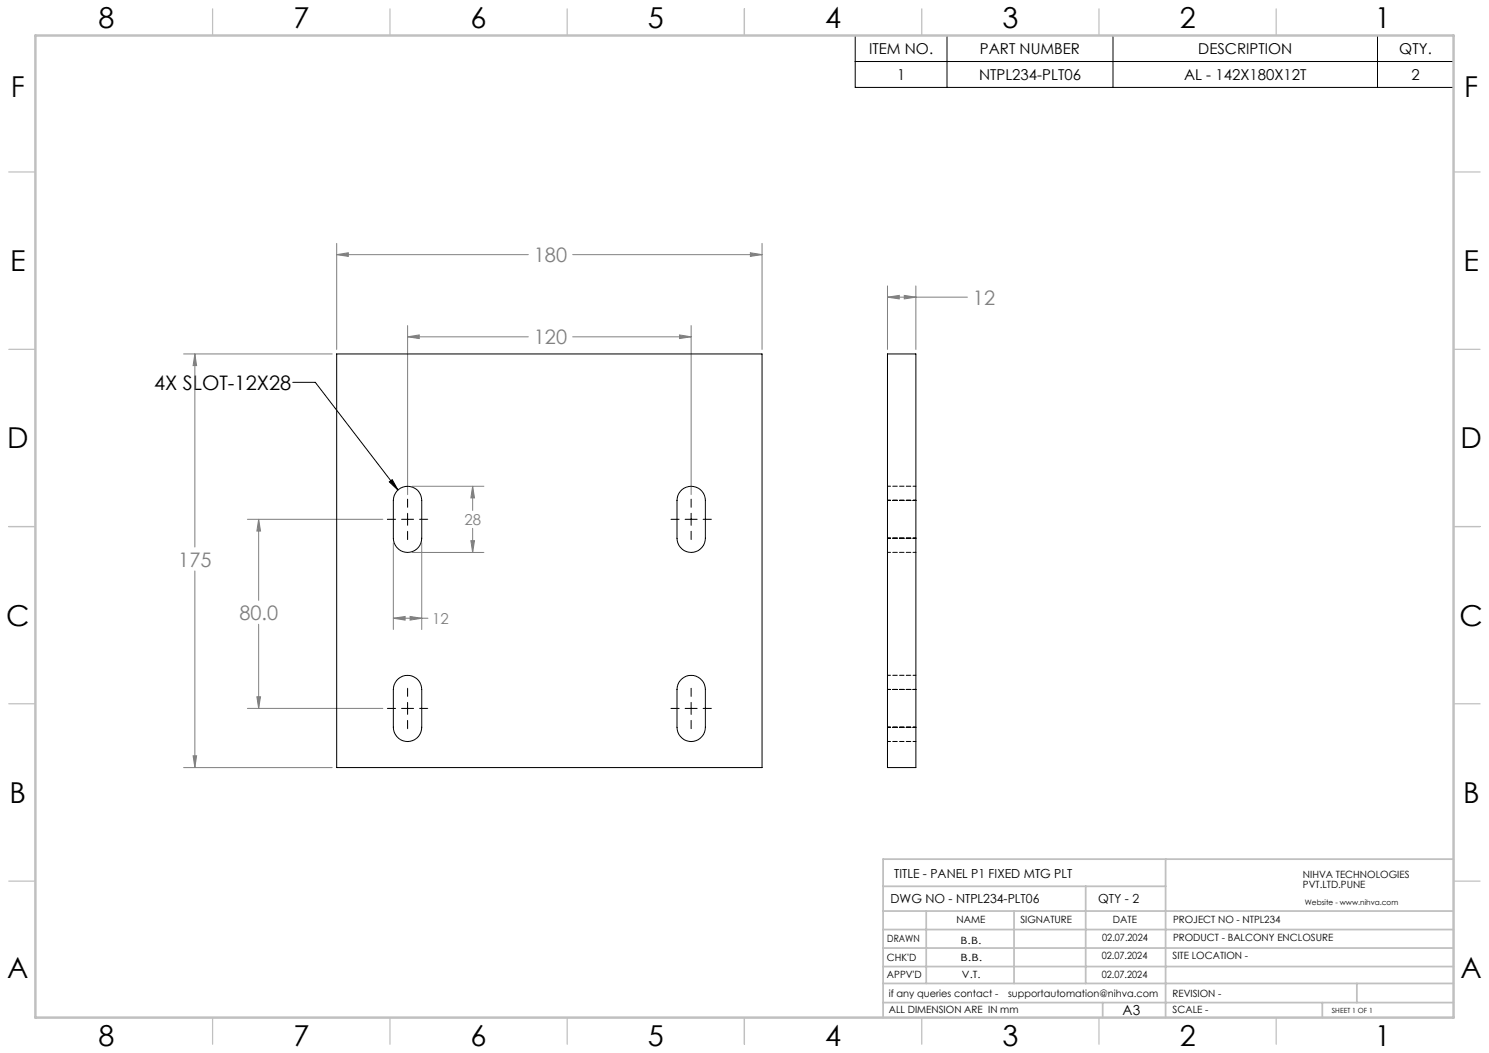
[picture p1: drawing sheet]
<svg xmlns="http://www.w3.org/2000/svg" width="420mm" height="297mm" viewBox="0 0 420 297" stroke-linecap="round" stroke-linejoin="round" font-family="sans-serif">
<g fill="none" stroke="#000" stroke-width=".28">
<path d="M241.2 10h168.8v14.7h-168.8zM241.2 17.4h168.8M267.1 10v14.7M313.9 10v14.7M388.5 10v14.7M82.6 107.8h6.3l23.4 30.4M109.8 135.9l.8-.6 1.7 2.9zM109.3 146.5h2.3M113.3 146.5h3.4M115 140.8v2.3M115 144.8v3.4M115 149.9v2.3"/>
<path d="M118.4 146.5h2.2M189.3 146.5h2.3M193.3 146.5h3.3M194.9 140.8v2.3M194.9 144.8v3.4M194.9 149.9v2.3M198.3 146.5h2.4M109.3 199.8h2.3M113.3 199.8h3.4M115 194.1v2.3M115 198.1v3.4M118.4 199.8h2.2"/>
<path d="M189.3 199.8h2.3M193.3 199.8h3.3M194.9 194.1v2.3M194.9 198.1v3.4M198.3 199.8h2.4M115 203.2v2.3M194.9 203.2v2.3"/>
</g>
<g fill="none" stroke="#808080" stroke-width=".28">
<path d="M95 71.8l3.2-.5v1zM95 68.6v30M95 71.8h54M161.5 71.8h53.4M211.7 71.3l3.2 .5-3.2 .5zM214.9 68.6v30M51.8 99.8h41.9M55 99.8l.5 3.3h-1zM55 99.8v54.5M115 95l3.3-.5v1zM115 91.8v47.7M115 95h34"/>
<path d="M161.5 95h33.4M191.7 94.5l3.2 .5-3.2 .5zM194.9 91.8v47.7M250.3 83.8l3.3-.5v1zM250.3 80.6v18M250.3 83.8h22.6M255.1 83.3l3.2 .5-3.2 .5zM258.3 80.6v18M116.2 137.2h20.3M133.3 137.2l.5 3.2h-1zM133.3 137.2v6.8M69.8 146.5h38.2"/>
<path d="M73 146.5l.5 3.3h-1zM73 146.5v22.8M110.9 153.1v24.4M116.2 155.8h20.3M119 153.1v24.4M132.8 152.5h1l-.5 3.3zM133.3 149v6.8M55 161v55.5M73 176.1v23.7M110.9 174.4l3.4-.5v1zM110.9 174.4h9.8M115.7 173.9l3.3 .5-3.3 .5z"/>
<path d="M69.8 199.8h38.2M72.5 196.5h1l-.5 3.3zM51.8 216.5h41.9M54.5 213.2h1l-.5 3.3z"/>
</g>
<g fill="none" stroke="#c0c0c0" stroke-width=".35">
<path d="M60 2.5v7.5M110 2.5v7.5M160 2.5v7.5M210 2.5v7.5M260 2.5v7.5M310 2.5v7.5M360 2.5v7.5M2.5 48.5h7.5M410 48.5h7.5M2.5 98.5h7.5M410 98.5h7.5M2.5 148.5h7.5"/>
<path d="M410 148.5h7.5M2.5 198.5h7.5M410 198.5h7.5M2.5 248.5h7.5M410 248.5h7.5M60 287v7.5M110 287v7.5M160 287v7.5M210 287v7.5M260 287v7.5M310 287v7.5M360 287v7.5"/>
</g>
<g fill="none" stroke="#c0c0c0" stroke-width=".5">
<path d="M249.1 257h160.9M249.1 250h79.7M261.3 257v20.4M286 257v20.4M306.2 250v27.4M328.8 242.3v44.7M410 242.3h-160.9v44.7M249.1 272.6h160.9M249.1 267.4h160.9M249.1 262.2h160.9M249.1 277.4h160.9M382.7 277.4v5.4"/>
<path d="M249.1 282.8h160.9M311 282.8v4.2M373 282.8v4.2"/>
</g>
<path d="M10 10h400v277h-400z" fill="none" stroke="#c0c0c0" stroke-width=".7"/>
<path d="M109.8 135.9l.8-.6 1.7 2.9z" fill="#000"/>
<g fill="#808080">
<path d="M211.7 71.3l3.2 .5-3.2 .5zM95 71.8l3.2-.5v1zM55 99.8l.5 3.3h-1zM54.5 213.2h1l-.5 3.3zM115 95l3.3-.5v1zM191.7 94.5l3.2 .5-3.2 .5zM73 146.5l.5 3.3h-1zM72.5 196.5h1l-.5 3.3zM250.3 83.8l3.3-.5v1zM255.1 83.3l3.2 .5-3.2 .5z"/>
<path d="M115.7 173.9l3.3 .5-3.3 .5zM110.9 174.4l3.4-.5v1zM133.3 137.2l.5 3.2h-1zM132.8 152.5h1l-.5 3.3z"/>
</g>
<path d="M95 99.8h119.9v116.7h-119.9zM250.3 99.8h8v116.7h-8zM111.9 138.6a4 4 0 0 1 4.4-1.2 4 4 0 0 1 2.7 3.7v10.7a4 4 0 0 1-4 4 4 4 0 0 1-4.1-4v-10.7a4 4 0 0 1 1-2.5zM192.4 138.1a4 4 0 0 1 4.3-.6 4 4 0 0 1 2.3 3.6v10.7a4 4 0 0 1-4 4 4 4 0 0 1-4-4v-10.7a4 4 0 0 1 1.4-3zM111.9 191.9a4 4 0 0 1 4.4-1.2 4 4 0 0 1 2.7 3.8v10.6a4 4 0 0 1-4 4.1 4 4 0 0 1-4.1-4.1v-10.6a4 4 0 0 1 1-2.6zM192.4 191.4a4 4 0 0 1 4.3-.5 4 4 0 0 1 2.3 3.6v10.6a4 4 0 0 1-4 4.1 4 4 0 0 1-4-4.1v-10.6a4 4 0 0 1 1.4-3.1z" fill="none" stroke="#000" stroke-width=".28"/>
<path d="M258.4 137.1h-8M250.4 155.8h8M258.4 151.8h-8M258.4 141.1h-8M258.4 194.5h-8M258.4 190.5h-8M250.4 209.1h8M258.4 205.1h-8" fill="none" stroke="#000" stroke-width=".28" stroke-dasharray="1.3 .6" stroke-dashoffset=".4"/>
<g font-size="8.1">
<text x="27.8" y="8">8</text>
<text x="82.8" y="8">7</text>
<text x="132.8" y="8">6</text>
<text x="182.8" y="8">5</text>
<text x="232.8" y="8">4</text>
<text x="282.8" y="8">3</text>
<text x="332.8" y="8">2</text>
<text x="387.8" y="8">1</text>
<text x="3" y="27.2">F</text>
<text x="413" y="27.2">F</text>
<text x="2.8" y="76.5">E</text>
<text x="412.8" y="76.5">E</text>
<text x="2" y="126.5">D</text>
<text x="412" y="126.5">D</text>
<text x="1.7" y="176.5">C</text>
<text x="411.7" y="176.5">C</text>
<text x="2.7" y="226.5">B</text>
<text x="412.7" y="226.5">B</text>
<text x="2" y="275.7">A</text>
<text x="412" y="275.7">A</text>
<text x="27.8" y="295">8</text>
<text x="82.8" y="295">7</text>
<text x="132.8" y="295">6</text>
<text x="182.8" y="295">5</text>
<text x="232.8" y="295">4</text>
<text x="282.8" y="295">3</text>
<text x="332.8" y="295">2</text>
<text x="387.8" y="295">1</text>
</g>
<g font-size="5.6" fill="#808080">
<text x="150.6" y="73.9">180</text>
<text x="274.4" y="85.9">12</text>
<text x="150.6" y="97.1">120</text>
<text x="50.3" y="159.8">175</text>
<text x="67.5" y="174.8">80.0</text>
</g>
<text font-size="5.6" x="43.5" y="110">4X SLOT-12X28</text>
<g font-size="4.2">
<text x="245.1" y="15.2">ITEM NO.</text>
<text x="276.4" y="15.2">PART NUMBER</text>
<text x="338" y="15.2">DESCRIPTION</text>
<text x="394.7" y="15.2">QTY.</text>
<text x="253" y="22.5">1</text>
<text x="276.1" y="22.5">NTPL234-PLT06</text>
<text x="334" y="22.5">AL - 142X180X12T</text>
<text x="398.1" y="22.5">2</text>
</g>
<g font-size="4.2" fill="#808080">
<text x="131" y="148.1">28</text>
<text x="121.9" y="176">12</text>
</g>
<text font-size="3.9" x="316.7" y="286.4">A3</text>
<g font-size="3.5">
<text x="252.2" y="247.7">TITLE - PANEL P1 FIXED MTG PLT</text>
<text x="251.2" y="254.8">DWG NO - NTPL234-PLT06</text>
<text x="309.7" y="254.8">QTY - 2</text>
</g>
<g font-size="2.8">
<text x="367.5" y="247.7">NIHVA TECHNOLOGIES</text>
<text x="367.5" y="250.5">PVT.LTD.PUNE</text>
<text x="269.8" y="260.4">NAME</text>
<text x="287.8" y="260.4">SIGNATURE</text>
<text x="313.9" y="260.5">DATE</text>
<text x="330.9" y="260.5">PROJECT NO - NTPL234</text>
<text x="250.3" y="265.7">DRAWN</text>
<text x="270.9" y="266.1">B.B.</text>
<text x="310.9" y="265.5">02.07.2024</text>
<text x="330.9" y="265.5">PRODUCT - BALCONY ENCLOSURE</text>
<text x="250.2" y="271.1">CHK'D</text>
<text x="250.2" y="275.8">APPV'D</text>
<text x="270.9" y="271.1">B.B.</text>
<text x="271.3" y="275.8">V.T.</text>
<text x="310.8" y="270.6">02.07.2024</text>
<text x="310.8" y="275.8">02.07.2024</text>
<text x="330.7" y="270.6">SITE LOCATION -</text>
<text x="250.7" y="281.1">if any queries contact -</text>
<text x="284.3" y="281.1">supportautomation@nihva.com</text>
<text x="330.7" y="281.1">REVISION -</text>
<text x="250.7" y="285.6">ALL DIMENSION ARE IN mm</text>
<text x="330.7" y="285.6">SCALE -</text>
</g>
<text font-size="2.1" x="368.1" y="255.1">Website - www.nihva.com</text>
<text font-size="2" x="375.7" y="285.6">SHEET 1 OF 1</text>
</svg>
